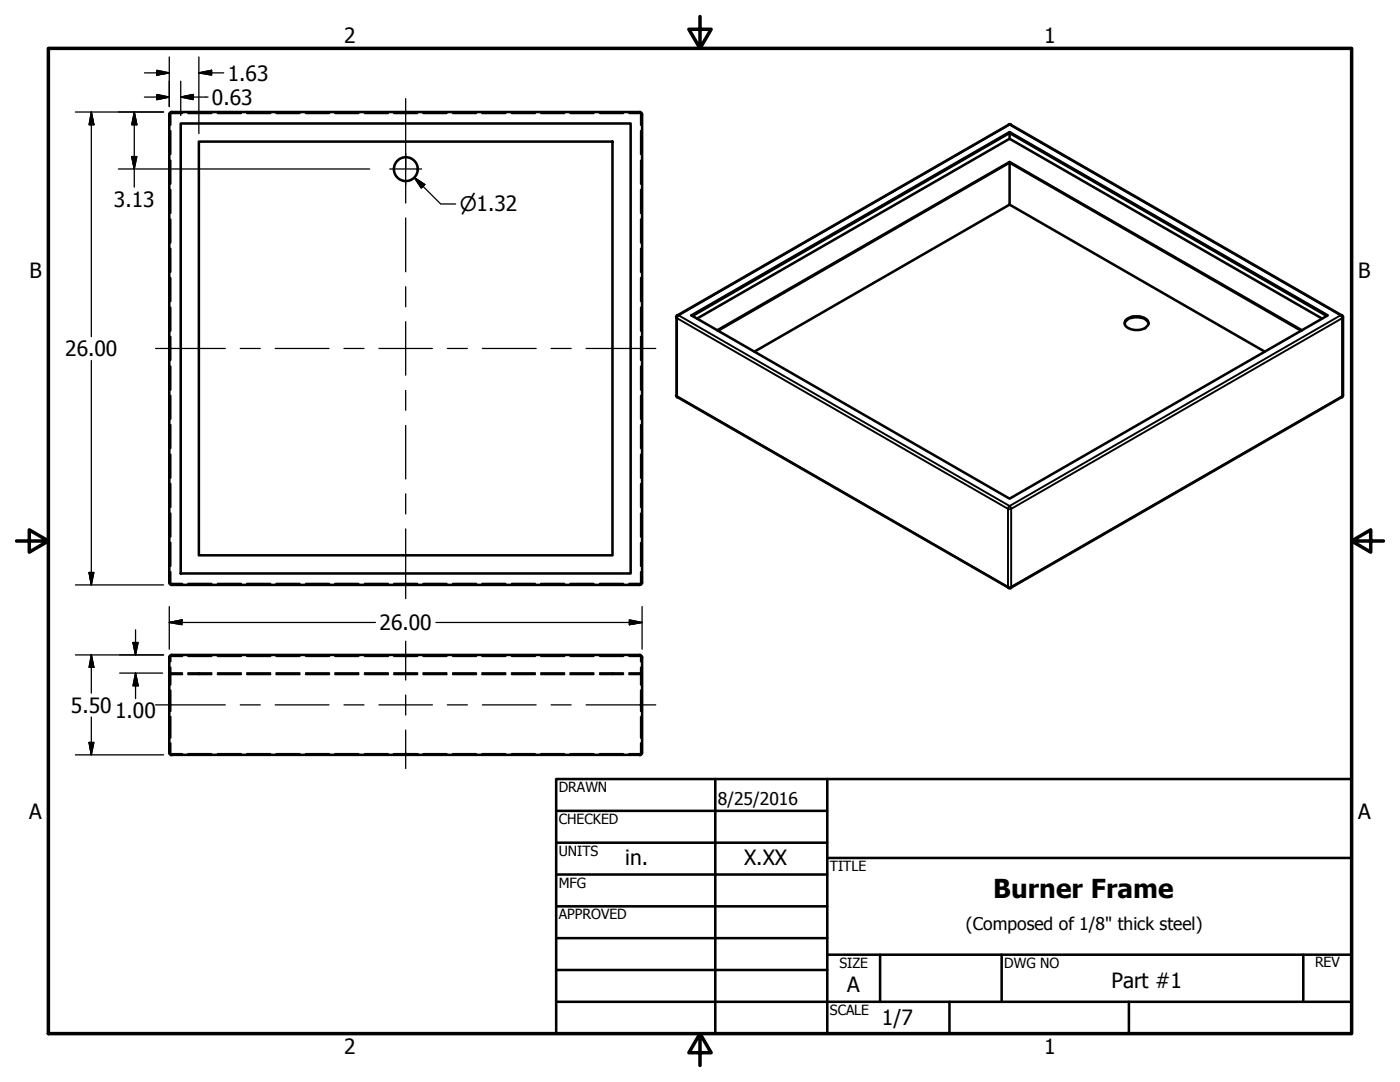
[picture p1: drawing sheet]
<svg xmlns="http://www.w3.org/2000/svg" width="279mm" height="216mm" viewBox="0 0 279 216" stroke-linecap="round" stroke-linejoin="round" font-family="sans-serif">
<!-- layer: Visible (ANSI) -->
<g fill="none" stroke="#000" stroke-width=".51">
<path d="M34.2 22.4h93.5h.2l.2 .4v93.5l-.2 .3-93.7 .1M34.3 22.4l-.5 .2v.2v93.5l.2 .3 .3 .1M36.1 24.6h89.8v89.8h-89.8zM39.7 28.3h82.5v82.5h-82.5zM201.5 26.4v.1l-63.3 36.6M201.5 27.7v-1.2l63.3 36.6M201.5 32.3l-58.4 33.6M201.5 40.8l50.9 29.4M138 62.9l63.5-36.5 63.5 36.5-63.5 36.6zM139.1 63.6l62.4-35.9 62.3 35.9M224.5 64.6a1.94 1.94 0 0 1 1.9-1.3 2.46 2.46 0 0 1 2.8 1.3M224.6 63.9a3.3 3.3 0 0 1 4.5 .2 1.12 1.12 0 0 1-.9 1.5 3.2 3.2 0 0 1-3.7-.8z"/>
<path d="M259.7 66l-58.2-33.6v8.4l-50.9 29.4M259.8 65.9l-58.3-33.6v.1l-58.2 33.6M33.8 131.1v19.1M34.2 130.7h93.5l.4 .2v.3M34.3 130.7l-.5 .2v.3M128.1 131.1v19.1M33.8 150.2l.2 .4 .3 .1M34.2 150.6h93.5M128.1 150.2v.2l-.4 .3"/>
<circle cx="81" cy="33.7" r="2.38"/>
</g>
<!-- layer: Hidden (ANSI) -->
<g fill="none" stroke="#000" stroke-width=".38">
<path d="M34 26.1v4.7M34 32v4.7M34 37.8v4.7M36.4 22.6h-2.4v2.4M37.5 22.6h4.7M43.4 22.6h4.7M49.3 22.6h4.7M55.1 22.6h4.7M61 22.6h4.7M66.9 22.6h4.7M72.8 22.6h4.7M78.6 22.6h4.7"/>
<path d="M84.5 22.6h4.7M90.4 22.6h4.7M96.2 22.6h4.7M102.1 22.6h4.7M107.9 22.6h4.7M113.8 22.6h4.7M119.7 22.6h4.7M125.5 22.6h2.4v2.4M127.9 26.1v4.7M127.9 32v4.7M127.9 37.8v4.7M34 43.8v4.7"/>
<path d="M34 49.6v4.7M34 55.4v4.7M127.9 43.8v4.7M127.9 49.6v4.7M127.9 55.4v4.7M34 61.3v4.7M34 67.2v4.7M34 73.1v4.7M34 78.9v4.7M127.9 61.3v4.7M127.9 67.2v4.7M127.9 73.1v4.7"/>
<path d="M127.9 78.9v4.7M34 84.8v4.7M34 90.7v4.7M34 96.5v4.7M127.9 84.8v4.7M127.9 90.7v4.7M127.9 96.5v4.7M34 102.4v4.7M34 108.3v4.7M34 114.1v2.4h2.4M37.5 116.5h4.7M43.4 116.5h4.7"/>
<path d="M49.3 116.5h4.7M55.1 116.5h4.7M61 116.5h4.7M66.9 116.5h4.7M72.8 116.5h4.7M78.6 116.5h4.7M84.5 116.5h4.7M90.4 116.5h4.7M96.2 116.5h4.7M102.1 116.5h4.7M107.9 116.5h4.7M113.8 116.5h4.7"/>
<path d="M119.7 116.5h4.7M127.9 114.1v2.4h-2.4M127.9 102.4v4.7M127.9 108.3v4.7M34 133.2v1.1h2.4M34 137.7v4.2M36.1 130.7h.1M36.1 130.8v.1M36.4 134.6h-2.4v2.1M36.4 130.9h-2.4v1.1M37.5 134.6h4.7M37.5 134.3h4.7"/>
<path d="M37.5 130.9h4.7M39.7 134.3v.1M39.7 134.5v.1M43.4 134.6h4.7M43.4 134.3h4.7M43.4 130.9h4.7M49.3 134.6h4.7M49.3 134.3h4.7M49.3 130.9h4.7M55.1 134.6h4.7M55.1 134.3h4.7M55.1 130.9h4.7"/>
<path d="M61 134.6h4.7M61 134.3h4.7M61 130.9h4.7M66.9 134.6h4.7M66.9 134.3h4.7M66.9 130.9h4.7M72.8 134.6h4.7M72.8 134.3h4.7M72.8 130.9h4.7M78.6 134.6h4.7M78.6 134.3h4.7M78.6 130.9h4.7"/>
<path d="M84.5 134.6h4.7M84.5 134.3h4.7M84.5 130.9h4.7M90.4 134.6h4.7M90.4 134.3h4.7M90.4 130.9h4.7M96.2 134.6h4.7M96.2 134.3h4.7M96.2 130.9h4.7M102.1 134.6h4.7M102.1 134.3h4.7M102.1 130.9h4.7"/>
<path d="M107.9 134.6h4.7M107.9 134.3h4.7M107.9 130.9h4.7M113.8 134.6h4.7M113.8 134.3h4.7M113.8 130.9h4.7M119.7 134.6h4.7M119.7 134.3h4.7M119.7 130.9h4.7M122.2 134.3v.1M122.2 134.5v.1M125.5 134.6h2.4v2.1"/>
<path d="M125.5 130.9h2.4v1.1M125.9 130.7h.1M125.9 130.8v.1M127.9 133.2v1.1h-2.4M127.9 137.7v4.2M34 143v4.3M34 148.3v2.1h2.4M37.5 150.4h4.7M43.4 150.4h4.7M49.3 150.4h4.7M55.1 150.4h4.7M61 150.4h4.7"/>
<path d="M66.9 150.4h4.7M72.8 150.4h4.7M78.5 150.4v.1M78.5 150.6h.1M78.6 150.4h4.7M83.4 150.4v.1M83.4 150.6h.1M84.5 150.4h4.7M90.4 150.4h4.7M96.2 150.4h4.7M102.1 150.4h4.7M107.9 150.4h4.7"/>
<path d="M113.8 150.4h4.7M119.7 150.4h4.7M127.9 143v4.3M127.9 148.3v2.1h-2.4"/>
</g>
<!-- layer: Visible Narrow (ANSI) -->
<path d="M201.3 24.9h.4M135 78.9l.2 .3M135.1 63.5l66.1 38v15.6l-66.1-38zM135.2 62.9h.2l-.3 .6-.1-.2M135.4 62.9l66.1-38 66 38-66 38.1zM267.8 62.9h-.3l.3 .6M267.8 63.5v15.6l-66 38v-15.6M267.8 63.5l-66 38M268 78.9l-.2 .3M268 63.3l-.2 .2M201.3 117.3l-.1-.2h.6l-.1 .2M201.3 101.2l.2-.2 .2 .2a.3 .3 0 0 1-.1 .4 .3 .3 0 0 1-.4-.2z" fill="none" stroke="#000" stroke-width=".38"/>
<path d="M201.3 24.8h.5M201.3 24.9l-66.1 38M201.7 24.9l66.1 38M134.9 78.9l.3 .4M135 63.3v15.6M135.2 62.9l-.3 .4M135.2 79.2l66.1 38.1M267.8 79.2l-66.1 38.1M267.8 62.9l.2 .4M268 63.3v15.6l-.2 .4M201.3 117.3h.5" fill="none" stroke="#000" stroke-width=".51"/>
<!-- layer: Border (ANSI) -->
<path d="M9.7 9.7h260v196.5h-260zM139.7 3.3v6.4l-2.2-3.9h4.4l-2.2 3.9M3.3 107.9h6.4l-3.9-2.2v4.5l3.9-2.3M269.7 107.9l3.9 2.3v-4.5l-3.9 2.2h6.4M139.7 206.2l2.2 3.9h-4.4l2.2-3.9v6.4" fill="none" stroke="#000" stroke-width=".7"/>
<!-- layer: Title (ANSI) -->
<g fill="none" stroke="#000" stroke-width=".51">
<path d="M111 155.4h158.7v50.8h-158.7zM142.7 155.4v50.8M165.1 155.4v50.8M111 161.8h54.1M111 168.1h54.1M111 174.5h54.1M165.1 171.2h104.6M111 180.8h54.1M111 187.2h54.1M111 193.5h54.1M111 199.9h158.7M165.1 190.5h104.6"/>
<path d="M175.6 190.5v9.4M189.5 199.9v6.3M199.9 190.5v9.4M225.3 199.9v6.3M260.1 190.5v9.4"/>
</g>
<!-- layer: Center Mark (ANSI) -->
<path d="M77.8 33.7h6.3M81 30.5v6.4" fill="none" stroke="#000" stroke-width=".25"/>
<!-- layer: Centerline (ANSI) -->
<g fill="none" stroke="#000" stroke-width=".25">
<path d="M81 19.7v13.8M81 36.5v4M81 43.5v10.7M81 57.2v4M31.1 69.5h13.9M47.9 69.5h4M54.9 69.5h10.8M68.6 69.5h4M75.6 69.5h10.7M81 64.2v10.7M81 77.9v4M89.3 69.5h4"/>
<path d="M96.3 69.5h10.7M110 69.5h4M117 69.5h13.9M81 84.9v10.7M81 98.6v4M81 105.5v13.9M81 128v7.7M81 138.7v4M31.1 140.7h13.9M47.9 140.7h4M54.9 140.7h10.8M68.6 140.7h4"/>
<path d="M75.6 140.7h10.7M81 145.7v7.7M89.3 140.7h4M96.3 140.7h10.7M110 140.7h4M117 140.7h13.9"/>
</g>
<!-- layer: Dimension (ANSI) -->
<g fill="none" stroke="#000" stroke-width=".25">
<path d="M28.8 14.5h5M28.8 19.4h5M31.3 14l2.5 .5-2.5 .5zM31.3 18.9l2.5 .5-2.5 .5zM33.8 11.4v9.9M36.1 19.4l2.4-.5v1zM36.1 19.4h5.4M36.1 16.2v6.9M39.7 14.5l2.5-.5v1zM39.7 14.5h4.9M39.7 11.4v15.3M15 22.4h17.6"/>
<path d="M18.2 22.4l.5 2.5h-.9zM18.2 22.4v44.8M23.6 33.7h50.2M26.3 31.2h1l-.5 2.5zM26.8 22.4l.5 2.5h-1zM26.8 22.4v14.9M82.7 35.4l2.1 1.4-.7 .7zM82.7 35.4l5.2 5.3h3M18.2 71.9v44.8M15 116.7h17.6M17.8 114.2h.9l-.5 2.5zM15 130.7h17.6"/>
<path d="M18.2 130.7l.5 2.5h-.9zM18.2 130.7v7.6M23.9 134.3h8.5M26.5 128.2h1.1l-.5 2.5zM27.1 134.3l.5 2.5h-1.1zM27.1 125.7v5M27.1 134.3v5.1M33.8 124.2l2.5-.5v1zM33.8 121v8.5M33.8 124.2h41.1M87 124.2h41.1M125.6 123.7l2.5 .5-2.5 .5z"/>
<path d="M128.1 121v8.5M15 150.6h17.6M17.8 148.1h.9l-.5 2.5zM18.2 143.1v7.5"/>
</g>
<g fill="#000" stroke="#000" stroke-width=".25">
<path d="M31.3 15l2.5-.5zM31.3 14l2.5 .5-2.5 .5zM31.3 19.9l2.5-.5zM31.3 18.9l2.5 .5-2.5 .5zM36.1 19.4l2.4-.5zM36.1 19.4l2.4-.5v1zM39.7 14.5l2.5-.5zM39.7 14.5l2.5-.5v1zM18.2 22.4l.5 2.5zM18.2 22.4l.5 2.5h-.9zM26.3 31.2l.5 2.5zM26.3 31.2h1l-.5 2.5z"/>
<path d="M26.8 22.4l.5 2.5zM26.8 22.4l.5 2.5h-1zM82.7 35.4l2.1 1.4zM82.7 35.4l2.1 1.4-.7 .7zM17.8 114.2l.4 2.5zM17.8 114.2h.9l-.5 2.5zM18.2 130.7l.5 2.5zM18.2 130.7l.5 2.5h-.9zM26.5 128.2l.6 2.5zM26.5 128.2h1.1l-.5 2.5zM27.1 134.3l.5 2.5zM27.1 134.3l.5 2.5h-1.1z"/>
<path d="M33.8 124.2l2.5-.5zM33.8 124.2l2.5-.5v1zM125.6 124.7l2.5-.5zM125.6 123.7l2.5 .5-2.5 .5zM17.8 148.1l.4 2.5zM17.8 148.1h.9l-.5 2.5z"/>
</g>
<text font-size="5.2" x="198.2" y="179.1">Burner Frame</text>
<g font-size="4.2">
<text x="68.7" y="8.6">2</text>
<text x="208.4" y="8.6">1</text>
<text x="45.5" y="16.1">1.63</text>
<text x="42.3" y="20.9">0.63</text>
<text x="22.7" y="41.3">3.13</text>
<text x="5.9" y="55.5">B</text>
<text x="271.1" y="55.5">B</text>
<text x="13" y="71.1">26.00</text>
<text x="75.8" y="125.7">26.00</text>
<text x="14.2" y="142.2">5.50</text>
<text x="23" y="143.3">1.00</text>
<text x="5.8" y="163.4">A</text>
<text x="271" y="163.4">A</text>
<text x="124.8" y="172.6">in.</text>
<text x="148.5" y="172.7">X.XX</text>
<text x="169.1" y="198">A</text>
<text x="221.8" y="197.2">Part #1</text>
<text x="176" y="204.5">1/7</text>
<text x="68.7" y="210.3">2</text>
<text x="208.4" y="210.3">1</text>
</g>
<text font-size="4" x="91.8" y="42.2">⌀1.32</text>
<g font-size="3.5">
<text x="143.3" y="160.7">8/25/2016</text>
<text x="192.8" y="185.5">(Composed of 1/8&quot; thick steel)</text>
</g>
<g font-size="2.8">
<text x="111.5" y="158">DRAWN</text>
<text x="111.5" y="164.4">CHECKED</text>
<text x="111.5" y="170.8">UNITS</text>
<text x="165.6" y="173.7">TITLE</text>
<text x="111.5" y="177.1">MFG</text>
<text x="111.5" y="183.5">APPROVED</text>
<text x="167.5" y="193.1">SIZE</text>
<text x="200.4" y="193.1">DWG NO</text>
<text x="262.4" y="193">REV</text>
<text x="165.6" y="202.5">SCALE</text>
</g>
</svg>
